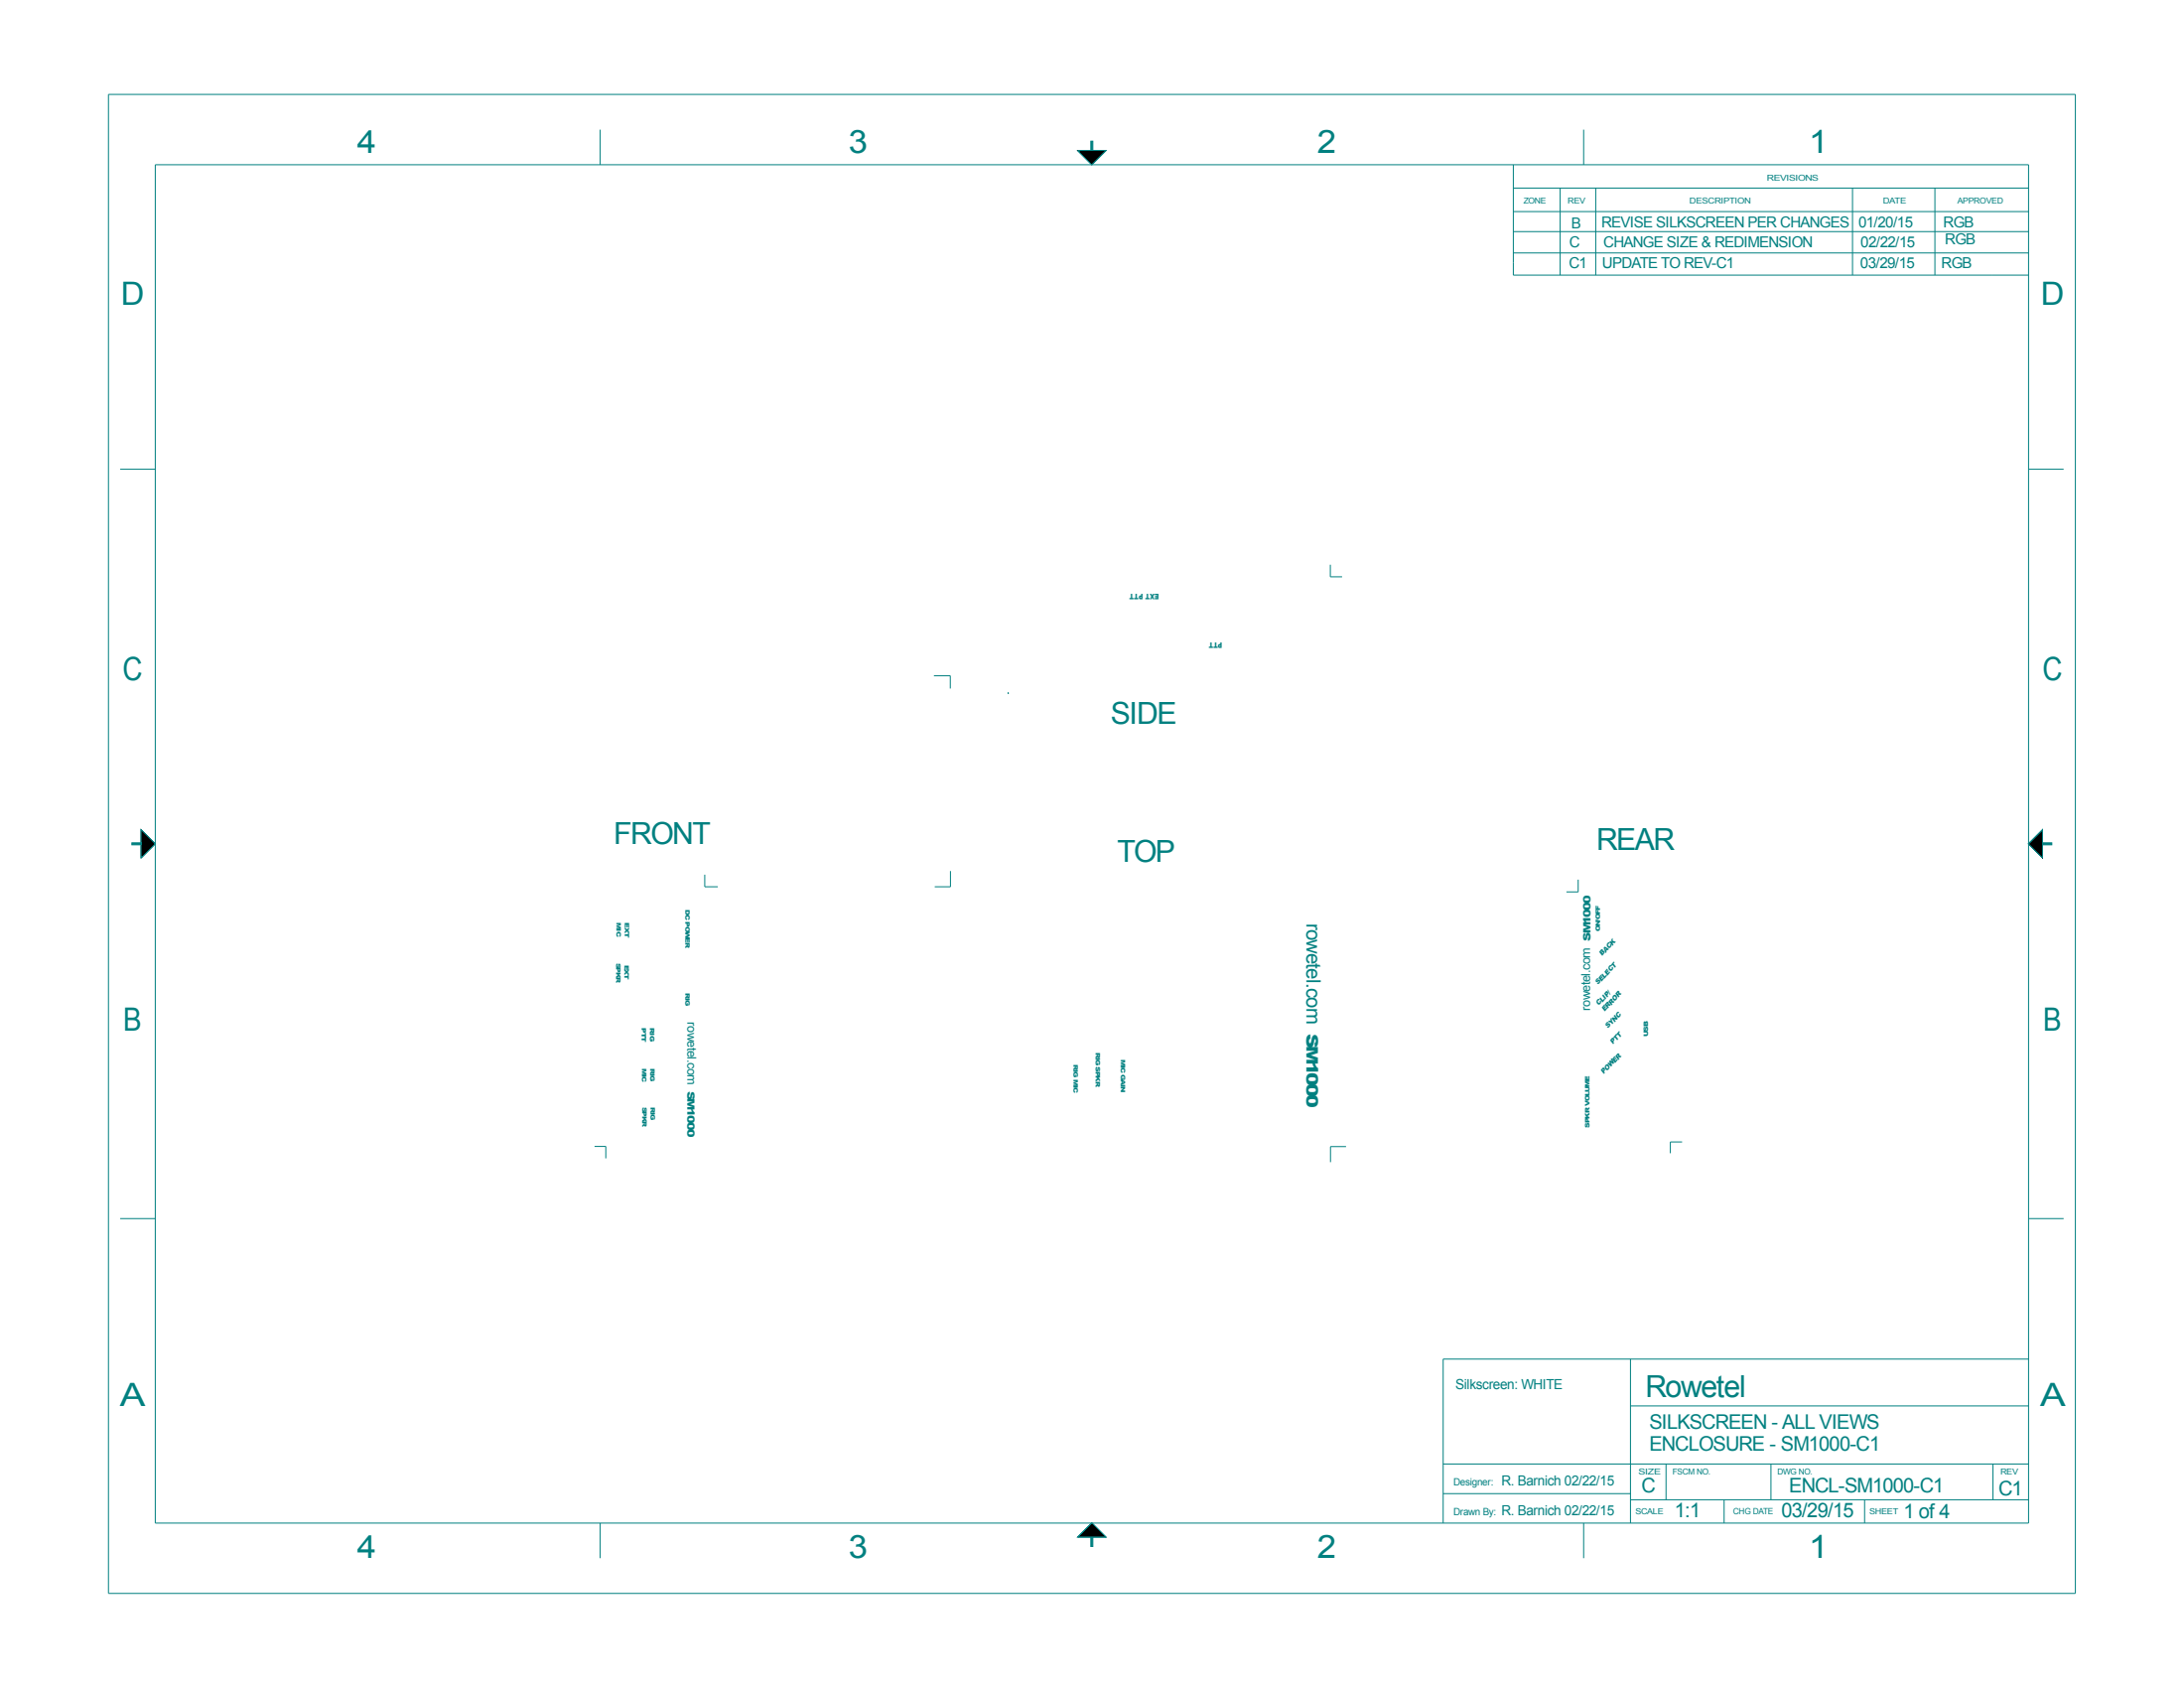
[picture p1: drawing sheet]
<svg xmlns="http://www.w3.org/2000/svg" width="559mm" height="432mm" viewBox="0 0 559 432" stroke-linecap="round" stroke-linejoin="round" font-family="sans-serif">
<g fill="none" stroke="#008080" stroke-width=".25">
<path d="M27.7 24.2h503.3v383.4h-503.3zM153.6 33.2v8.9M275.8 38.5h7.2l-3.6 3.6zM405.2 33.2v8.9M39.7 42.1h479.3v347.5h-479.3zM387.2 59.2h131.8M387.2 42.1v28.3h131.8M387.2 54.1h131.8M387.2 48.1h131.8M399.2 48.1v22.3M408.3 48.1v22.3M474 48.1v22.3"/>
<path d="M495.1 48.1v22.3M387.2 64.7h131.8M30.8 120h8.9M519 120h9M340.4 144.5v3.1h3M239 172.9h4.1v3.2M257.8 177.3h.3M258 177.2v.2M36.1 212.3l3.6 3.6-3.6 3.6zM519 215.9l3.6-3.6v7.2zM180.3 223.8v3h3.4M243.2 222.8v4h-4"/>
<path d="M403.8 225v3.2h-3M152.1 293.3h2.9v3M344.4 293.3h-4v4M430.4 292.1h-3v2.9M30.8 311.7h8.9M519 311.7h9M417.2 347.7v41.9M417.2 359.6h101.8M519 347.7h-149.7v41.9M369.3 374.5h149.7M426.3 374.5v9.1M453.1 374.5v9.1"/>
<path d="M509.9 374.5v9.1M153.6 389.6v9M275.8 393.2l3.6-3.6 3.6 3.6zM369.3 382.1h47.9M405.2 389.6v9M417.2 383.6h101.8M441.1 383.6v6M477.1 383.6v6"/>
</g>
<path d="M275.8 38.5h7.2l-3.6 3.6zM36.1 212.3l3.6 3.6-3.6 3.6zM522.6 212.3v7.2l-3.6-3.6zM275.8 393.2l3.6-3.6 3.6 3.6z" fill="#000" stroke="#000" stroke-width=".25"/>
<g fill="#008080" stroke="#008080" stroke-width=".25">
<path d="M33.7 215.6h2.4v.5h-2.4z" fill-rule="evenodd"/>
<path d="M279.1 36.1h.5v2.4h-.5z" fill-rule="evenodd"/>
<path d="M522.6 215.6h2.4v.5h-2.4z" fill-rule="evenodd"/>
<path d="M279.1 393.2h.5v2.4h-.5z" fill-rule="evenodd"/>
</g>
<g font-size="8.2" fill="#008080">
<text x="91.4" y="39.1">4</text>
<text x="217.2" y="39.1">3</text>
<text x="337" y="39.1">2</text>
<text x="462.8" y="39.1">1</text>
<text x="30.9" y="78.1">D</text>
<text x="522.2" y="78.1">D</text>
<text x="31.4" y="173.9">C</text>
<text x="522.6" y="173.9">C</text>
<text x="31.5" y="263.8">B</text>
<text x="522.8" y="263.8">B</text>
<text x="30.7" y="359.6">A</text>
<text x="522" y="359.6">A</text>
<text x="91.4" y="398.6">4</text>
<text x="217.2" y="398.6">3</text>
<text x="337" y="398.6">2</text>
<text x="462.8" y="398.6">1</text>
</g>
<g font-size="7.8" fill="#008080">
<text x="284.2" y="185.2">SIDE</text>
<text x="157" y="215.9">FRONT</text>
<text x="285.9" y="220.6">TOP</text>
<text x="408.4" y="217.4">REAR</text>
<text x="421" y="357.3">Rowetel</text>
</g>
<g font-size="5.2" fill="#008080">
<text x="422" y="365.5">SILKSCREEN - ALL VIEWS</text>
<text x="422" y="371.2">ENCLOSURE - SM1000-C1</text>
<text x="420" y="381.8">C</text>
<text x="457.8" y="381.8">ENCL-SM1000-C1</text>
<text x="511.3" y="382.6">C1</text>
<text x="428.4" y="388.2">1:1</text>
<text x="455.8" y="388">03/29/15</text>
<text x="487" y="388.4">1 of 4</text>
</g>
<text font-size="5.1" fill="#008080" x="334.3" y="236.2" transform="rotate(90 334.3 236.2)">rowetel.com</text>
<text font-size="4.1" fill="#008080" x="334.3" y="264.4" transform="rotate(90 334.3 264.4)">SM1000</text>
<g font-size="3.9" fill="#008080">
<text x="402.1" y="58.3">B</text>
<text x="409.7" y="58.1">REVISE SILKSCREEN PER CHANGES</text>
<text x="475.5" y="58.1">01/20/15</text>
<text x="497.2" y="58.1">RGB</text>
<text x="401.5" y="63.3">C</text>
<text x="410.3" y="63.2">CHANGE SIZE &amp; REDIMENSION</text>
<text x="476.1" y="63.3">02/22/15</text>
<text x="497.7" y="62.5">RGB</text>
<text x="401.4" y="68.6">C1</text>
<text x="409.9" y="68.6">UPDATE TO REV-C1</text>
<text x="476" y="68.6">03/29/15</text>
<text x="496.7" y="68.6">RGB</text>
</g>
<g font-size="3.6" fill="#008080">
<text x="372.4" y="355.3">Silkscreen: WHITE</text>
<text x="384.2" y="380">R. Barnich 02/22/15</text>
<text x="384.2" y="387.5">R. Barnich 02/22/15</text>
</g>
<g font-size="3.2" fill="#008080">
<text x="175.9" y="261.5" transform="rotate(90 175.9 261.5)">rowetel.com</text>
<text x="406.9" y="258.4" transform="rotate(-90 406.9 258.4)">rowetel.com</text>
</g>
<g font-size="2.6" fill="#008080">
<text x="371.9" y="380">Designer:</text>
<text x="371.9" y="387.5">Drawn By:</text>
</g>
<g font-size="2.5" fill="#008080">
<text x="406.9" y="240.8" transform="rotate(-90 406.9 240.8)">SM1000</text>
<text x="175.9" y="279.1" transform="rotate(90 175.9 279.1)">SM1000</text>
</g>
<text font-size="2.2" fill="#008080" x="443.5" y="387.4">CHG DATE</text>
<g font-size="2.1" fill="#008080">
<text x="452.1" y="46.2">REVISIONS</text>
<text x="389.8" y="52">ZONE</text>
<text x="401.1" y="52">REV</text>
<text x="432.3" y="52">DESCRIPTION</text>
<text x="481.8" y="52">DATE</text>
<text x="500.8" y="52">APPROVED</text>
<text x="419.3" y="377.2">SIZE</text>
<text x="427.9" y="377.2">FSCM NO.</text>
<text x="454.8" y="377.2">DWG NO.</text>
<text x="511.8" y="377.2">REV</text>
<text x="418.4" y="387.4">SCALE</text>
<text x="478.4" y="387.4">SHEET</text>
</g>
<g font-size="2" fill="#008080">
<text x="296.5" y="151.9" transform="rotate(-180 296.5 151.9)">EXT PTT</text>
<text x="312.7" y="164.4" transform="rotate(-180 312.7 164.4)">PTT</text>
</g>
<g font-size="1.8" fill="#008080">
<text x="410" y="244.6" transform="rotate(-52 410 244.6)">BAC</text>
<text x="412.6" y="242" transform="rotate(-52 412.6 242)">K</text>
<text x="408.9" y="251.9" transform="rotate(-52 408.9 251.9)">SELE</text>
<text x="412.2" y="248.7" transform="rotate(-52 412.2 248.7)">CT</text>
<text x="409.1" y="257.4" transform="rotate(-52 409.1 257.4)">CLIP</text>
<text x="412" y="254.5" transform="rotate(-52 412 254.5)">/</text>
<text x="413.2" y="256.3" transform="rotate(-52 413.2 256.3)">OR</text>
<text x="410.6" y="258.9" transform="rotate(-52 410.6 258.9)">ERR</text>
<text x="411.5" y="263.2" transform="rotate(-52 411.5 263.2)">SYN</text>
<text x="414.1" y="260.6" transform="rotate(-52 414.1 260.6)">C</text>
<text x="412.7" y="267.2" transform="rotate(-52 412.7 267.2)">PTT</text>
<text x="410.4" y="274.8" transform="rotate(-52 410.4 274.8)">POW</text>
<text x="413.3" y="272" transform="rotate(-52 413.3 272)">ER</text>
</g>
<g font-size="1.5" fill="#008080">
<text x="175.4" y="232.8" transform="rotate(90 175.4 232.8)">DC POWER</text>
<text x="157.8" y="236.1" transform="rotate(90 157.8 236.1)">MIC</text>
<text x="159.9" y="236.1" transform="rotate(90 159.9 236.1)">EXT</text>
<text x="409.4" y="238.3" transform="rotate(-90 409.4 238.3)">ON/OFF</text>
<text x="157.7" y="246.3" transform="rotate(90 157.7 246.3)">SPKR</text>
<text x="159.8" y="246.9" transform="rotate(90 159.8 246.9)">EXT</text>
<text x="175.3" y="253.9" transform="rotate(90 175.3 253.9)">RIG</text>
<text x="164.2" y="262.9" transform="rotate(90 164.2 262.9)">PTT</text>
<text x="166.3" y="262.9" transform="rotate(90 166.3 262.9)">RIG</text>
<text x="280.3" y="269.2" transform="rotate(90 280.3 269.2)">RIG SPKR</text>
<text x="421.7" y="265.2" transform="rotate(-90 421.7 265.2)">USB</text>
<text x="164.3" y="273.3" transform="rotate(90 164.3 273.3)">MIC</text>
<text x="166.4" y="273.3" transform="rotate(90 166.4 273.3)">RIG</text>
<text x="274.7" y="272.3" transform="rotate(90 274.7 272.3)">RIG MIC</text>
<text x="286.8" y="270.9" transform="rotate(90 286.8 270.9)">MIC GAIN</text>
<text x="164.3" y="283.2" transform="rotate(90 164.3 283.2)">SPKR</text>
<text x="166.5" y="283.2" transform="rotate(90 166.5 283.2)">RIG</text>
<text x="406.7" y="288.4" transform="rotate(-90 406.7 288.4)">SPKR VOLUME</text>
</g>
</svg>
